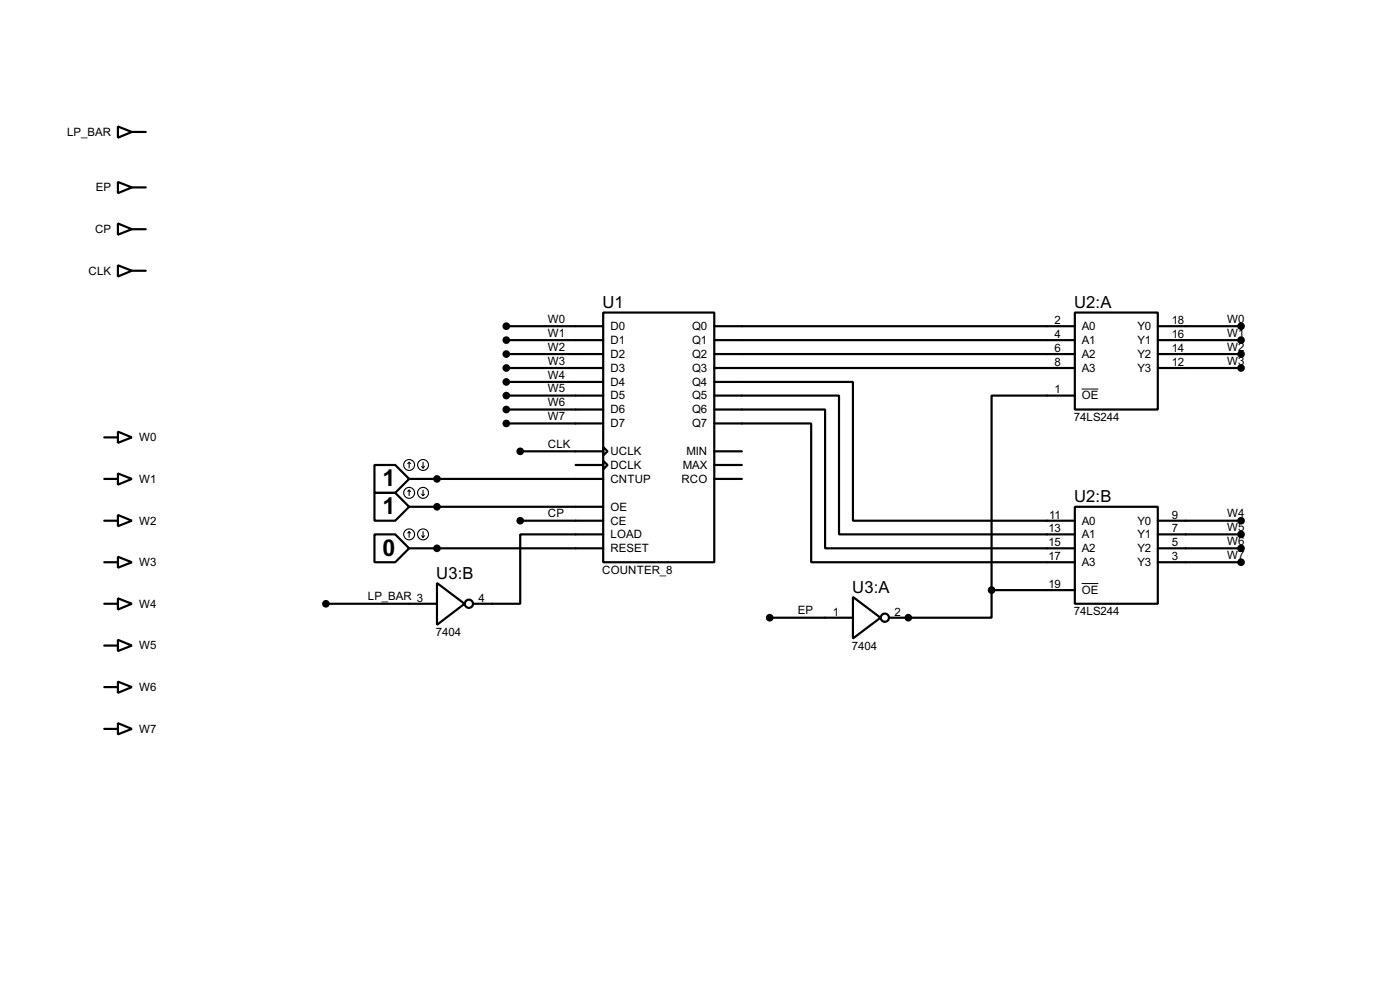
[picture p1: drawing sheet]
<svg xmlns="http://www.w3.org/2000/svg" width="256mm" height="180mm" viewBox="0 0 256 180" stroke-linecap="round" stroke-linejoin="round" font-family="sans-serif">
<g fill="none" stroke="#000" stroke-width=".4">
<path d="M21.6 23.2l2.6 1-2.6 1zM21.6 33.3l2.6 1-2.6 1.1zM24.2 24.2h2.5M24.2 34.3h2.5M21.6 40.9l2.6 1.1-2.6 1zM21.6 48.6l2.6 1-2.6 1zM24.2 42h2.5M24.2 49.6h2.5M92.8 59.7h17.7M110.5 57.2h20.4v45.7h-20.4zM130.9 59.7h66M196.9 57.2h15.2v17.8h-15.2z"/>
<path d="M212.1 59.7h15.3M21.6 79l2.6 1.1-2.6 1zM92.8 62.3h17.7M92.8 64.8h17.7M92.8 67.4h17.7M92.8 69.9h17.7M92.8 72.4h17.7M92.8 75h17.7M92.8 77.5h17.7M130.9 69.9h25.4v25.4h40.6M130.9 72.4h22.8v25.4h43.2M130.9 75h20.3v25.4h45.7"/>
<path d="M130.9 77.5h17.7v25.4h48.3M130.9 62.3h66M130.9 64.8h66M130.9 67.4h66M196.9 72.4h-15.2v35.6M212.1 62.3h15.3M212.1 64.8h15.3M212.1 67.4h15.3M19.1 95.3h2.5M19.1 87.7h2.5M19.1 80.1h2.5M21.6 86.7l2.6 1-2.6 1z"/>
<path d="M21.6 94.3l2.6 1-2.6 1zM68.6 97.8h3.8l2.6 2.6-2.6 2.5h-3.8zM68.6 90.2h3.8l2.6 2.6-2.6 2.5h-3.8zM68.6 85.1h3.8l2.6 2.6-2.6 2.5h-3.8zM75 92.8h35.5M75 87.7h35.5M95.3 95.3h15.2M95.3 82.6h15.2M105.5 85.1h5M110.5 81.8l.8 .8-.8 .8zM110.5 84.4l.8 .7-.8 .8zM110.5 97.8h-15.2v12.7h-8.6"/>
<path d="M130.9 82.6h5M130.9 87.7h5M130.9 85.1h5M196.9 92.8h15.2v17.7h-15.2zM212.1 95.3h15.3M212.1 97.8h15.3M19.1 102.9h2.5M19.1 110.5h2.5M19.1 118.2h2.5M21.6 101.9l2.6 1-2.6 1zM21.6 109.5l2.6 1-2.6 1.1zM21.6 117.1l2.6 1.1-2.6 1z"/>
<path d="M59.7 110.5h20.4M75 100.4h35.5M80.1 106.7l5 3.8-5 3.9zM141 113.1h15.3M156.3 109.3l5 3.8-5 3.8zM181.7 108v5.1h-18.8M181.7 108h15.2M212.1 100.4h15.3M212.1 102.9h15.3M19.1 125.8h2.5M19.1 133.4h2.5M21.6 124.8l2.6 1-2.6 1z"/>
<path d="M21.6 132.4l2.6 1-2.6 1z"/>
<circle cx="85.9" cy="110.5" r=".75"/>
<circle cx="162.1" cy="113.1" r=".75"/>
</g>
<g fill="#000">
<circle cx="80.1" cy="87.7" r=".2"/>
<circle cx="80.1" cy="92.8" r=".2"/>
<circle cx="80.1" cy="100.4" r=".2"/>
<circle cx="166.4" cy="113.1" r=".2"/>
</g>
<g fill="#000" stroke="#000" stroke-width=".4">
<circle cx="92.7" cy="59.7" r=".5"/>
<circle cx="227.3" cy="59.7" r=".5"/>
<circle cx="92.7" cy="72.4" r=".5"/>
<circle cx="92.7" cy="69.9" r=".5"/>
<circle cx="92.7" cy="67.4" r=".5"/>
<circle cx="92.7" cy="62.3" r=".5"/>
<circle cx="92.7" cy="64.8" r=".5"/>
<circle cx="92.7" cy="75" r=".5"/>
<circle cx="92.7" cy="77.5" r=".5"/>
<circle cx="227.3" cy="62.3" r=".5"/>
<circle cx="227.3" cy="64.8" r=".5"/>
<circle cx="227.3" cy="67.4" r=".5"/>
<circle cx="80" cy="92.8" r=".5"/>
<circle cx="80" cy="87.7" r=".5"/>
<circle cx="95.3" cy="95.3" r=".5"/>
<circle cx="95.3" cy="82.6" r=".5"/>
<circle cx="227.3" cy="95.3" r=".5"/>
<circle cx="227.3" cy="97.8" r=".5"/>
<circle cx="59.7" cy="110.5" r=".5"/>
<circle cx="80" cy="100.4" r=".5"/>
<circle cx="141" cy="113.1" r=".5"/>
<circle cx="166.4" cy="113.1" r=".5"/>
<circle cx="181.6" cy="108" r=".5"/>
<circle cx="227.3" cy="102.9" r=".5"/>
<circle cx="227.3" cy="100.4" r=".5"/>
</g>
<path d="M198.2 71.2h3M198.2 106.8h3" fill="none" stroke="#000" stroke-width=".18"/>
<g fill="none" stroke="#000" stroke-width=".2">
<path d="M75 97.3l-.3 .3M75 97.3l.2 .3M75 84.6v1.1M75 89.7v1M75 97.3v1.1M75 89.7l-.3 .3M75 89.7l.2 .3M75 84.6l-.3 .3M75 84.6l.2 .3M77.3 98.1l.2 .3M77.3 90.5l.2 .2M77.3 85.4l.2 .3"/>
<path d="M77.5 84.6v1.1M77.5 89.7v1M77.5 97.3v1.1M77.8 98.1l-.3 .3M77.8 90.5l-.3 .2M77.8 85.4l-.3 .3"/>
<circle cx="74.9" cy="97.8" r="1"/>
<circle cx="74.9" cy="85.1" r="1"/>
<circle cx="74.9" cy="90.2" r="1"/>
<circle cx="77.5" cy="90.2" r="1"/>
<circle cx="77.5" cy="85.1" r="1"/>
<circle cx="77.5" cy="97.8" r="1"/>
</g>
<g font-size="4.8">
<text x="70.1" y="89">1</text>
<text x="70.1" y="94.1">1</text>
<text x="70.1" y="101.7">0</text>
</g>
<g font-size="3.4">
<text x="110.4" y="56.4">U1</text>
<text x="196.8" y="56.4">U2:A</text>
<text x="196.8" y="92">U2:B</text>
<text x="79.9" y="105.9">U3:B</text>
<text x="156.1" y="108.5">U3:A</text>
</g>
<g font-size="2.4">
<text x="12.3" y="24.9">LP_BAR</text>
<text x="17.6" y="35">EP</text>
<text x="17.4" y="42.7">CP</text>
<text x="16.2" y="50.3">CLK</text>
<text x="100.4" y="59.1">W0</text>
<text x="193.2" y="59.3">2</text>
<text x="214.7" y="59.3">18</text>
<text x="224.8" y="59.1">W0</text>
<text x="100.4" y="61.7">W1</text>
<text x="100.4" y="64.2">W2</text>
<text x="111.8" y="60.4">D0</text>
<text x="111.8" y="63">D1</text>
<text x="111.8" y="65.5">D2</text>
<text x="126.8" y="60.4">Q0</text>
<text x="126.8" y="63">Q1</text>
<text x="126.8" y="65.5">Q2</text>
<text x="193.2" y="61.9">4</text>
<text x="193.2" y="64.4">6</text>
<text x="198.2" y="60.4">A0</text>
<text x="198.2" y="63">A1</text>
<text x="198.2" y="65.5">A2</text>
<text x="208.4" y="60.4">Y0</text>
<text x="208.4" y="63">Y1</text>
<text x="208.4" y="65.5">Y2</text>
<text x="214.7" y="61.9">16</text>
<text x="214.7" y="64.4">14</text>
<text x="224.8" y="61.7">W1</text>
<text x="224.8" y="64.2">W2</text>
<text x="100.4" y="66.7">W3</text>
<text x="100.4" y="69.3">W4</text>
<text x="100.4" y="71.8">W5</text>
<text x="111.8" y="68.1">D3</text>
<text x="111.8" y="70.6">D4</text>
<text x="126.8" y="68.1">Q3</text>
<text x="126.8" y="70.6">Q4</text>
<text x="193.2" y="67">8</text>
<text x="193.2" y="72">1</text>
<text x="198.2" y="68.1">A3</text>
<text x="208.4" y="68.1">Y3</text>
<text x="214.7" y="67">12</text>
<text x="224.8" y="66.7">W3</text>
<text x="100.4" y="74.4">W6</text>
<text x="100.4" y="76.9">W7</text>
<text x="111.8" y="73.1">D5</text>
<text x="111.8" y="75.7">D6</text>
<text x="126.8" y="73.1">Q5</text>
<text x="126.8" y="75.7">Q6</text>
<text x="196.7" y="77.1">74LS244</text>
<text x="198.2" y="73.1">OE</text>
<text x="25.5" y="80.8">W0</text>
<text x="100.4" y="82">CLK</text>
<text x="111.8" y="83.3">UCLK</text>
<text x="111.8" y="78.2">D7</text>
<text x="125.8" y="83.3">MIN</text>
<text x="126.8" y="78.2">Q7</text>
<text x="25.5" y="88.4">W1</text>
<text x="111.8" y="85.8">DCLK</text>
<text x="111.8" y="88.4">CNTUP</text>
<text x="124.8" y="88.4">RCO</text>
<text x="125.1" y="85.8">MAX</text>
<text x="100.4" y="94.7">CP</text>
<text x="111.8" y="93.5">OE</text>
<text x="192.2" y="94.9">11</text>
<text x="214.7" y="94.9">9</text>
<text x="224.8" y="94.7">W4</text>
<text x="25.5" y="96">W2</text>
<text x="111.8" y="96">CE</text>
<text x="111.8" y="98.5">LOAD</text>
<text x="111.8" y="101.1">RESET</text>
<text x="192.1" y="97.4">13</text>
<text x="192.1" y="100">15</text>
<text x="198.2" y="96">A0</text>
<text x="198.2" y="98.5">A1</text>
<text x="198.2" y="101.1">A2</text>
<text x="208.4" y="96">Y0</text>
<text x="208.4" y="98.5">Y1</text>
<text x="208.4" y="101.1">Y2</text>
<text x="214.7" y="97.4">7</text>
<text x="214.7" y="100">5</text>
<text x="224.8" y="97.2">W5</text>
<text x="224.8" y="99.8">W6</text>
<text x="25.5" y="103.6">W3</text>
<text x="110.3" y="105">COUNTER_8</text>
<text x="192.1" y="102.5">17</text>
<text x="192.1" y="107.6">19</text>
<text x="198.2" y="103.6">A3</text>
<text x="208.4" y="103.6">Y3</text>
<text x="214.7" y="102.5">3</text>
<text x="224.8" y="102.3">W7</text>
<text x="25.5" y="111.2">W4</text>
<text x="67.4" y="109.9">LP_BAR 3</text>
<text x="87.7" y="110.1">4</text>
<text x="146.1" y="112.5">EP</text>
<text x="152.6" y="112.7">1</text>
<text x="163.9" y="112.7">2</text>
<text x="196.7" y="112.6">74LS244</text>
<text x="198.2" y="108.7">OE</text>
<text x="25.5" y="118.9">W5</text>
<text x="79.9" y="116.5">7404</text>
<text x="156.1" y="119">7404</text>
<text x="25.5" y="126.5">W6</text>
<text x="25.5" y="134.1">W7</text>
</g>
</svg>
